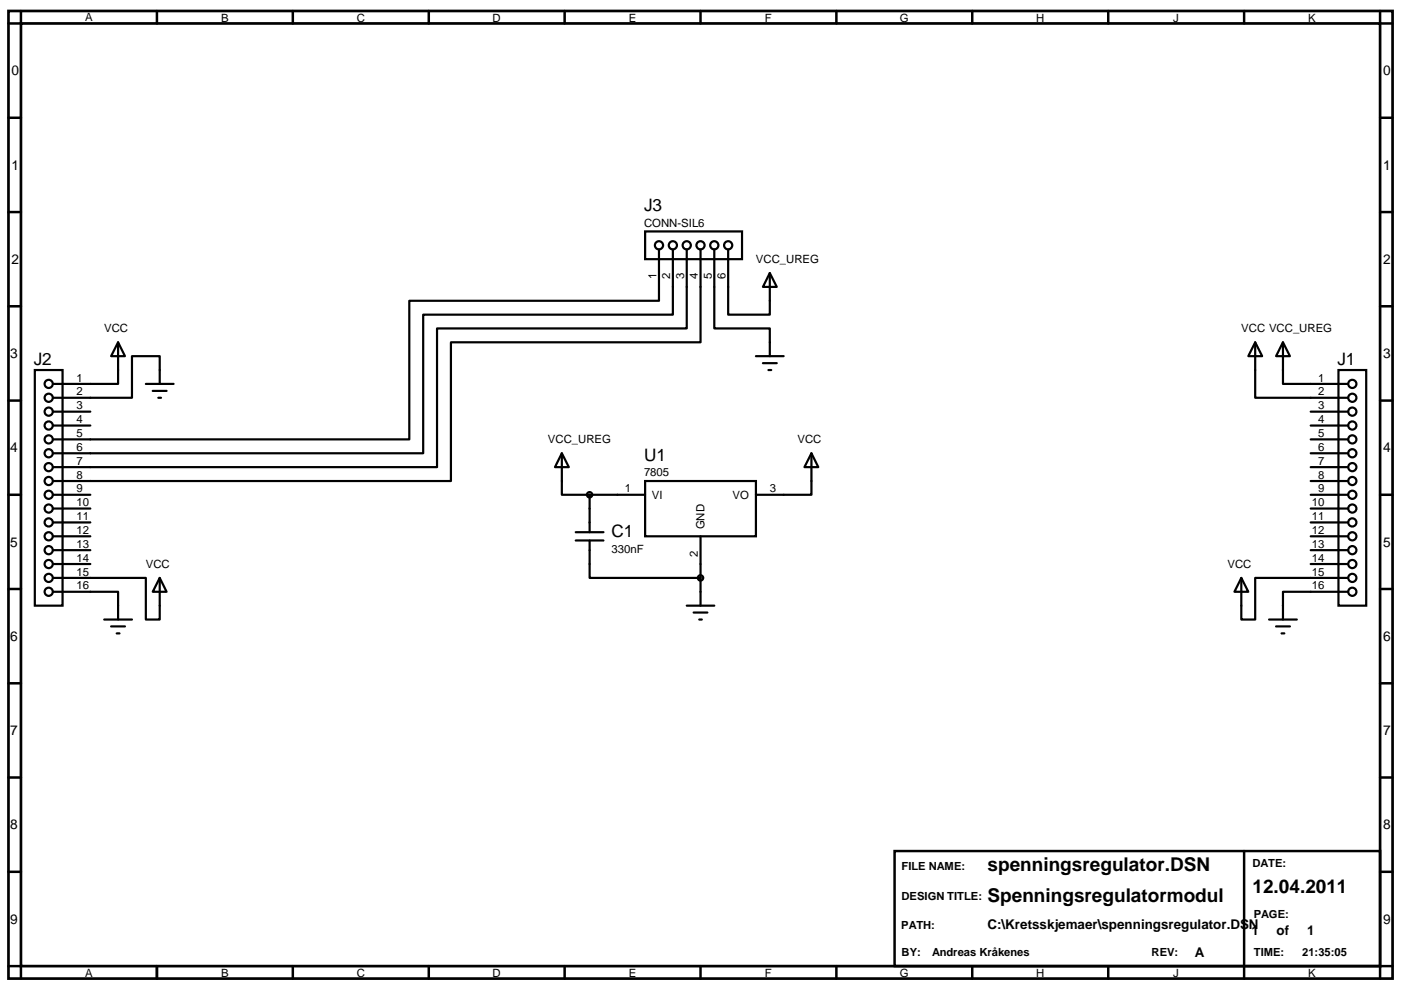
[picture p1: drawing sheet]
<svg xmlns="http://www.w3.org/2000/svg" width="297mm" height="210mm" viewBox="0 0 297 210" stroke-linecap="round" stroke-linejoin="round" font-family="sans-serif">
<path d="M1.8 2.3h293.5v205.3h-293.5zM4.4 5h288.2v199.9h-288.2z" fill="none" stroke="#000" stroke-width=".57"/>
<g fill="none" stroke="#000" stroke-width=".53">
<path d="M4.4 2.3v2.7h-2.6M33.3 2.3v2.7M62.1 2.3v2.7M90.9 2.3v2.7M119.7 2.3v2.7M148.5 2.3v2.7M177.3 2.3v2.7M206.1 2.3v2.7M235 2.3v2.7M263.8 2.3v2.7M292.6 2.3v2.7h2.7M1.8 25h2.6"/>
<path d="M292.6 25h2.7M1.8 45h2.6M292.6 45h2.7M1.8 65h2.6M292.6 65h2.7M1.8 85h2.6M292.6 85h2.7M1.8 104.9h2.6M292.6 104.9h2.7M1.8 124.9h2.6M292.6 124.9h2.7M1.8 144.9h2.6"/>
<path d="M292.6 144.9h2.7M1.8 164.9h2.6M292.6 164.9h2.7M1.8 184.9h2.6M189.7 180.5h102.9v24.4h-102.9zM263.8 180.5v27.1M292.6 184.9h2.7M1.8 204.9h2.6v2.7M33.3 204.9v2.7M62.1 204.9v2.7M90.9 204.9v2.7M119.7 204.9v2.7"/>
<path d="M148.5 204.9v2.7M177.3 204.9v2.7M206.1 204.9v2.7M235 204.9v2.7M295.3 204.9h-2.7v2.7"/>
</g>
<g fill="none" stroke="#000" stroke-width=".47">
<path d="M136.8 49.1h20.5v5.9h-20.5zM139.7 52.9v10.9h-52.9v29.4h-75.6M142.7 52.9v13.8h-53v29.4h-78.5M145.6 52.9v16.8h-52.9v29.4h-81.5M148.5 52.9v19.7h-52.9v29.4h-84.4M151.4 52.9v16.8h11.8v5.8M154.4 52.9v13.8h8.8v-8.8M163.2 57.9l1.5 3h-2.9zM7.4 78.5h5.9v50h-5.9zM25 72.6v8.8h-13.8M25 72.6l1.5 2.9h-2.9zM160.3 75.5h5.9"/>
<path d="M161.8 77h2.9M162.9 78.5h.6M266.1 72.6l1.5 2.9h-2.9zM266.1 72.6v11.8h19.7M272 72.6l1.5 2.9h-3zM272 72.6v8.8h13.8M283.8 78.5h5.9v50h-5.9zM11.2 87.3h8M11.2 90.3h8M30.9 81.4h5.9M32.4 82.9h2.9M33.6 84.4h.5"/>
<path d="M33.9 81.4v-5.9h-5.9v8.9h-16.8M119.1 96.1l1.5 3h-2.9zM119.1 96.1v8.8h5.9M172 96.1l1.5 3h-2.9zM172 96.1v8.8h-11.7M277.9 87.3h7.9M277.9 90.3h7.9M277.9 93.2h7.9M277.9 96.1h7.9M277.9 99.1h7.9M11.2 104.9h8M11.2 107.9h8"/>
<path d="M11.2 110.8h8M11.2 113.7h8M11.2 116.7h8M11.2 119.6h8M122.1 114.6h5.8M122.1 112.9h5.8M125 114.6v8h23.5M125 104.9h11.8M125 104.9v8M136.8 102h23.5v11.7h-23.5zM148.5 113.7v14.8M285.8 104.9h-7.9"/>
<path d="M285.8 102h-7.9M285.8 107.9h-7.9M285.8 110.8h-7.9M285.8 113.7h-7.9M285.8 116.7h-7.9M285.8 119.6h-7.9M11.2 122.6h19.7v8.8h3v-8.8M11.2 125.5h13.8v5.9M22.1 131.4h5.9M23.6 132.9h2.9M24.7 134.3h.6M33.9 122.6l1.4 2.9h-2.9z"/>
<path d="M145.6 128.5h5.8M147.1 129.9h2.9M148.2 131.4h.6M263.2 122.6l1.5 2.9h-3zM269.1 131.4h5.9M270.5 132.9h3M271.7 134.3h.6M285.8 122.6h-19.7v8.8h-2.9v-8.8M285.8 125.5h-13.8v5.9"/>
<circle cx="139.7" cy="52" r=".87"/>
<circle cx="142.7" cy="52" r=".87"/>
<circle cx="145.6" cy="52" r=".87"/>
<circle cx="148.5" cy="52" r=".87"/>
<circle cx="151.4" cy="52" r=".87"/>
<circle cx="154.4" cy="52" r=".87"/>
<circle cx="10.3" cy="90.3" r=".87"/>
<circle cx="10.3" cy="84.4" r=".87"/>
<circle cx="10.3" cy="99.1" r=".87"/>
<circle cx="10.3" cy="81.4" r=".87"/>
<circle cx="10.3" cy="87.3" r=".87"/>
<circle cx="10.3" cy="96.1" r=".87"/>
<circle cx="10.3" cy="93.2" r=".87"/>
<circle cx="286.7" cy="96.1" r=".87"/>
<circle cx="286.7" cy="81.4" r=".87"/>
<circle cx="286.7" cy="84.4" r=".87"/>
<circle cx="286.7" cy="87.3" r=".87"/>
<circle cx="286.7" cy="90.3" r=".87"/>
<circle cx="286.7" cy="93.2" r=".87"/>
<circle cx="286.7" cy="99.1" r=".87"/>
<circle cx="10.3" cy="102" r=".87"/>
<circle cx="10.3" cy="116.7" r=".87"/>
<circle cx="10.3" cy="119.6" r=".87"/>
<circle cx="10.3" cy="107.9" r=".87"/>
<circle cx="10.3" cy="110.8" r=".87"/>
<circle cx="10.3" cy="113.7" r=".87"/>
<circle cx="10.3" cy="104.9" r=".87"/>
<circle cx="125" cy="104.9" r=".57"/>
<circle cx="286.7" cy="104.9" r=".87"/>
<circle cx="286.7" cy="110.8" r=".87"/>
<circle cx="286.7" cy="107.9" r=".87"/>
<circle cx="286.7" cy="119.6" r=".87"/>
<circle cx="286.7" cy="113.7" r=".87"/>
<circle cx="286.7" cy="102" r=".87"/>
<circle cx="286.7" cy="116.7" r=".87"/>
<circle cx="10.3" cy="122.6" r=".87"/>
<circle cx="10.3" cy="125.5" r=".87"/>
<circle cx="148.5" cy="122.6" r=".57"/>
<circle cx="286.7" cy="125.5" r=".87"/>
<circle cx="286.7" cy="122.6" r=".87"/>
</g>
<g font-size="4">
<text x="209.4" y="184.7">spenningsregulator.DSN</text>
<text x="209.4" y="191.4">Spenningsregulatormodul</text>
<text x="265.6" y="189.4">12.04.2011</text>
</g>
<g font-size="3.6">
<text x="136.5" y="44.8">J3</text>
<text x="7.2" y="77.5">J2</text>
<text x="283.5" y="77.5">J1</text>
<text x="136.5" y="97.7">U1</text>
<text x="129.7" y="113.9">C1</text>
</g>
<g font-size="2.9">
<text x="2.5" y="16">0</text>
<text x="293.3" y="16">0</text>
<text x="2.5" y="36">1</text>
<text x="293.3" y="36">1</text>
<text x="2.5" y="56">2</text>
<text x="293.3" y="56">2</text>
<text x="2.2" y="76">3</text>
<text x="293.3" y="76">3</text>
<text x="2.2" y="95.9">4</text>
<text x="293.3" y="95.9">4</text>
<text x="2.2" y="115.9">5</text>
<text x="293.3" y="115.9">5</text>
<text x="2.2" y="135.9">6</text>
<text x="293.3" y="135.9">6</text>
<text x="2.2" y="155.9">7</text>
<text x="293.3" y="155.9">7</text>
<text x="2.2" y="175.9">8</text>
<text x="293.3" y="175.9">8</text>
<text x="2.2" y="195.9">9</text>
<text x="293.3" y="195.9">9</text>
</g>
<g font-size="2.8">
<text x="209.4" y="197.1">C:\Kretsskjemaer\spenningsregulator.DSN</text>
<text x="253.4" y="203">A</text>
<text x="265.3" y="198.3">1</text>
<text x="270.7" y="198.3">of</text>
<text x="277.1" y="198.3">1</text>
</g>
<g font-size="2.4">
<text x="18.1" y="4.4">A</text>
<text x="46.9" y="4.7">B</text>
<text x="75.6" y="4.7">C</text>
<text x="104.4" y="4.7">D</text>
<text x="133.3" y="4.7">E</text>
<text x="162.2" y="4.7">F</text>
<text x="190.8" y="4.7">G</text>
<text x="219.7" y="4.7">H</text>
<text x="248.7" y="4.7">J</text>
<text x="277.4" y="4.7">K</text>
<text x="136.5" y="48.1">CONN-SIL6</text>
<text x="139.2" y="59.3" transform="rotate(-90 139.2 59.3)">1</text>
<text x="142.1" y="59.3" transform="rotate(-90 142.1 59.3)">2</text>
<text x="145.1" y="59.3" transform="rotate(-90 145.1 59.3)">3</text>
<text x="148" y="59.3" transform="rotate(-90 148 59.3)">4</text>
<text x="150.9" y="59.3" transform="rotate(-90 150.9 59.3)">5</text>
<text x="153.8" y="59.3" transform="rotate(-90 153.8 59.3)">6</text>
<text x="160.3" y="55.8">VCC_UREG</text>
<text x="22.1" y="70.5">VCC</text>
<text x="263.2" y="70.5">VCC VCC_UREG</text>
<text x="16.2" y="80.9">1</text>
<text x="16.2" y="83.9">2</text>
<text x="279.5" y="80.9">1</text>
<text x="279.5" y="83.9">2</text>
<text x="16.2" y="86.8">3</text>
<text x="16.2" y="89.7">4</text>
<text x="279.5" y="86.8">3</text>
<text x="279.5" y="89.7">4</text>
<text x="16.2" y="92.7">5</text>
<text x="16.2" y="95.6">6</text>
<text x="116.2" y="94">VCC_UREG</text>
<text x="169.1" y="94">VCC</text>
<text x="279.5" y="92.7">5</text>
<text x="279.5" y="95.6">6</text>
<text x="16.2" y="98.6">7</text>
<text x="16.2" y="101.5">8</text>
<text x="136.5" y="101">7805</text>
<text x="279.5" y="98.6">7</text>
<text x="279.5" y="101.5">8</text>
<text x="16.2" y="104.4">9</text>
<text x="16.2" y="107.4">10</text>
<text x="132.5" y="104.4">1</text>
<text x="138.2" y="105.8">VI</text>
<text x="155.3" y="105.8">VO</text>
<text x="163.2" y="104.4">3</text>
<text x="278.1" y="107.4">10</text>
<text x="279.5" y="104.4">9</text>
<text x="16.2" y="110.3">11</text>
<text x="16.2" y="113.2">12</text>
<text x="149.4" y="112.3" transform="rotate(-90 149.4 112.3)">GND</text>
<text x="278.1" y="110.3">11</text>
<text x="278.1" y="113.2">12</text>
<text x="16.2" y="116.2">13</text>
<text x="16.2" y="119.1">14</text>
<text x="129.7" y="117.2">330nF</text>
<text x="148" y="118" transform="rotate(-90 148 118)">2</text>
<text x="278.1" y="116.2">13</text>
<text x="278.1" y="119.1">14</text>
<text x="16.2" y="122.1">15</text>
<text x="16.2" y="125">16</text>
<text x="30.9" y="120.5">VCC</text>
<text x="260.2" y="120.5">VCC</text>
<text x="278.1" y="122.1">15</text>
<text x="278.1" y="125">16</text>
<text x="191.2" y="184.5">FILE NAME:</text>
<text x="265.6" y="183.9">DATE:</text>
<text x="191.1" y="190.8">DESIGN TITLE:</text>
<text x="191.1" y="197">PATH:</text>
<text x="265.8" y="194.8">PAGE:</text>
<text x="191.2" y="202.7">BY:</text>
<text x="197.6" y="202.7">Andreas Kråkenes</text>
<text x="244.2" y="202.9">REV:</text>
<text x="265.8" y="202.9">TIME:</text>
<text x="276.1" y="202.9">21:35:05</text>
<text x="18.1" y="207.2">A</text>
<text x="46.9" y="207.2">B</text>
<text x="75.6" y="207.2">C</text>
<text x="104.4" y="207.2">D</text>
<text x="133.3" y="207.2">E</text>
<text x="162.2" y="207.2">F</text>
<text x="190.8" y="207.2">G</text>
<text x="219.7" y="207.2">H</text>
<text x="248.7" y="207.2">J</text>
<text x="277.4" y="207.2">K</text>
</g>
</svg>
